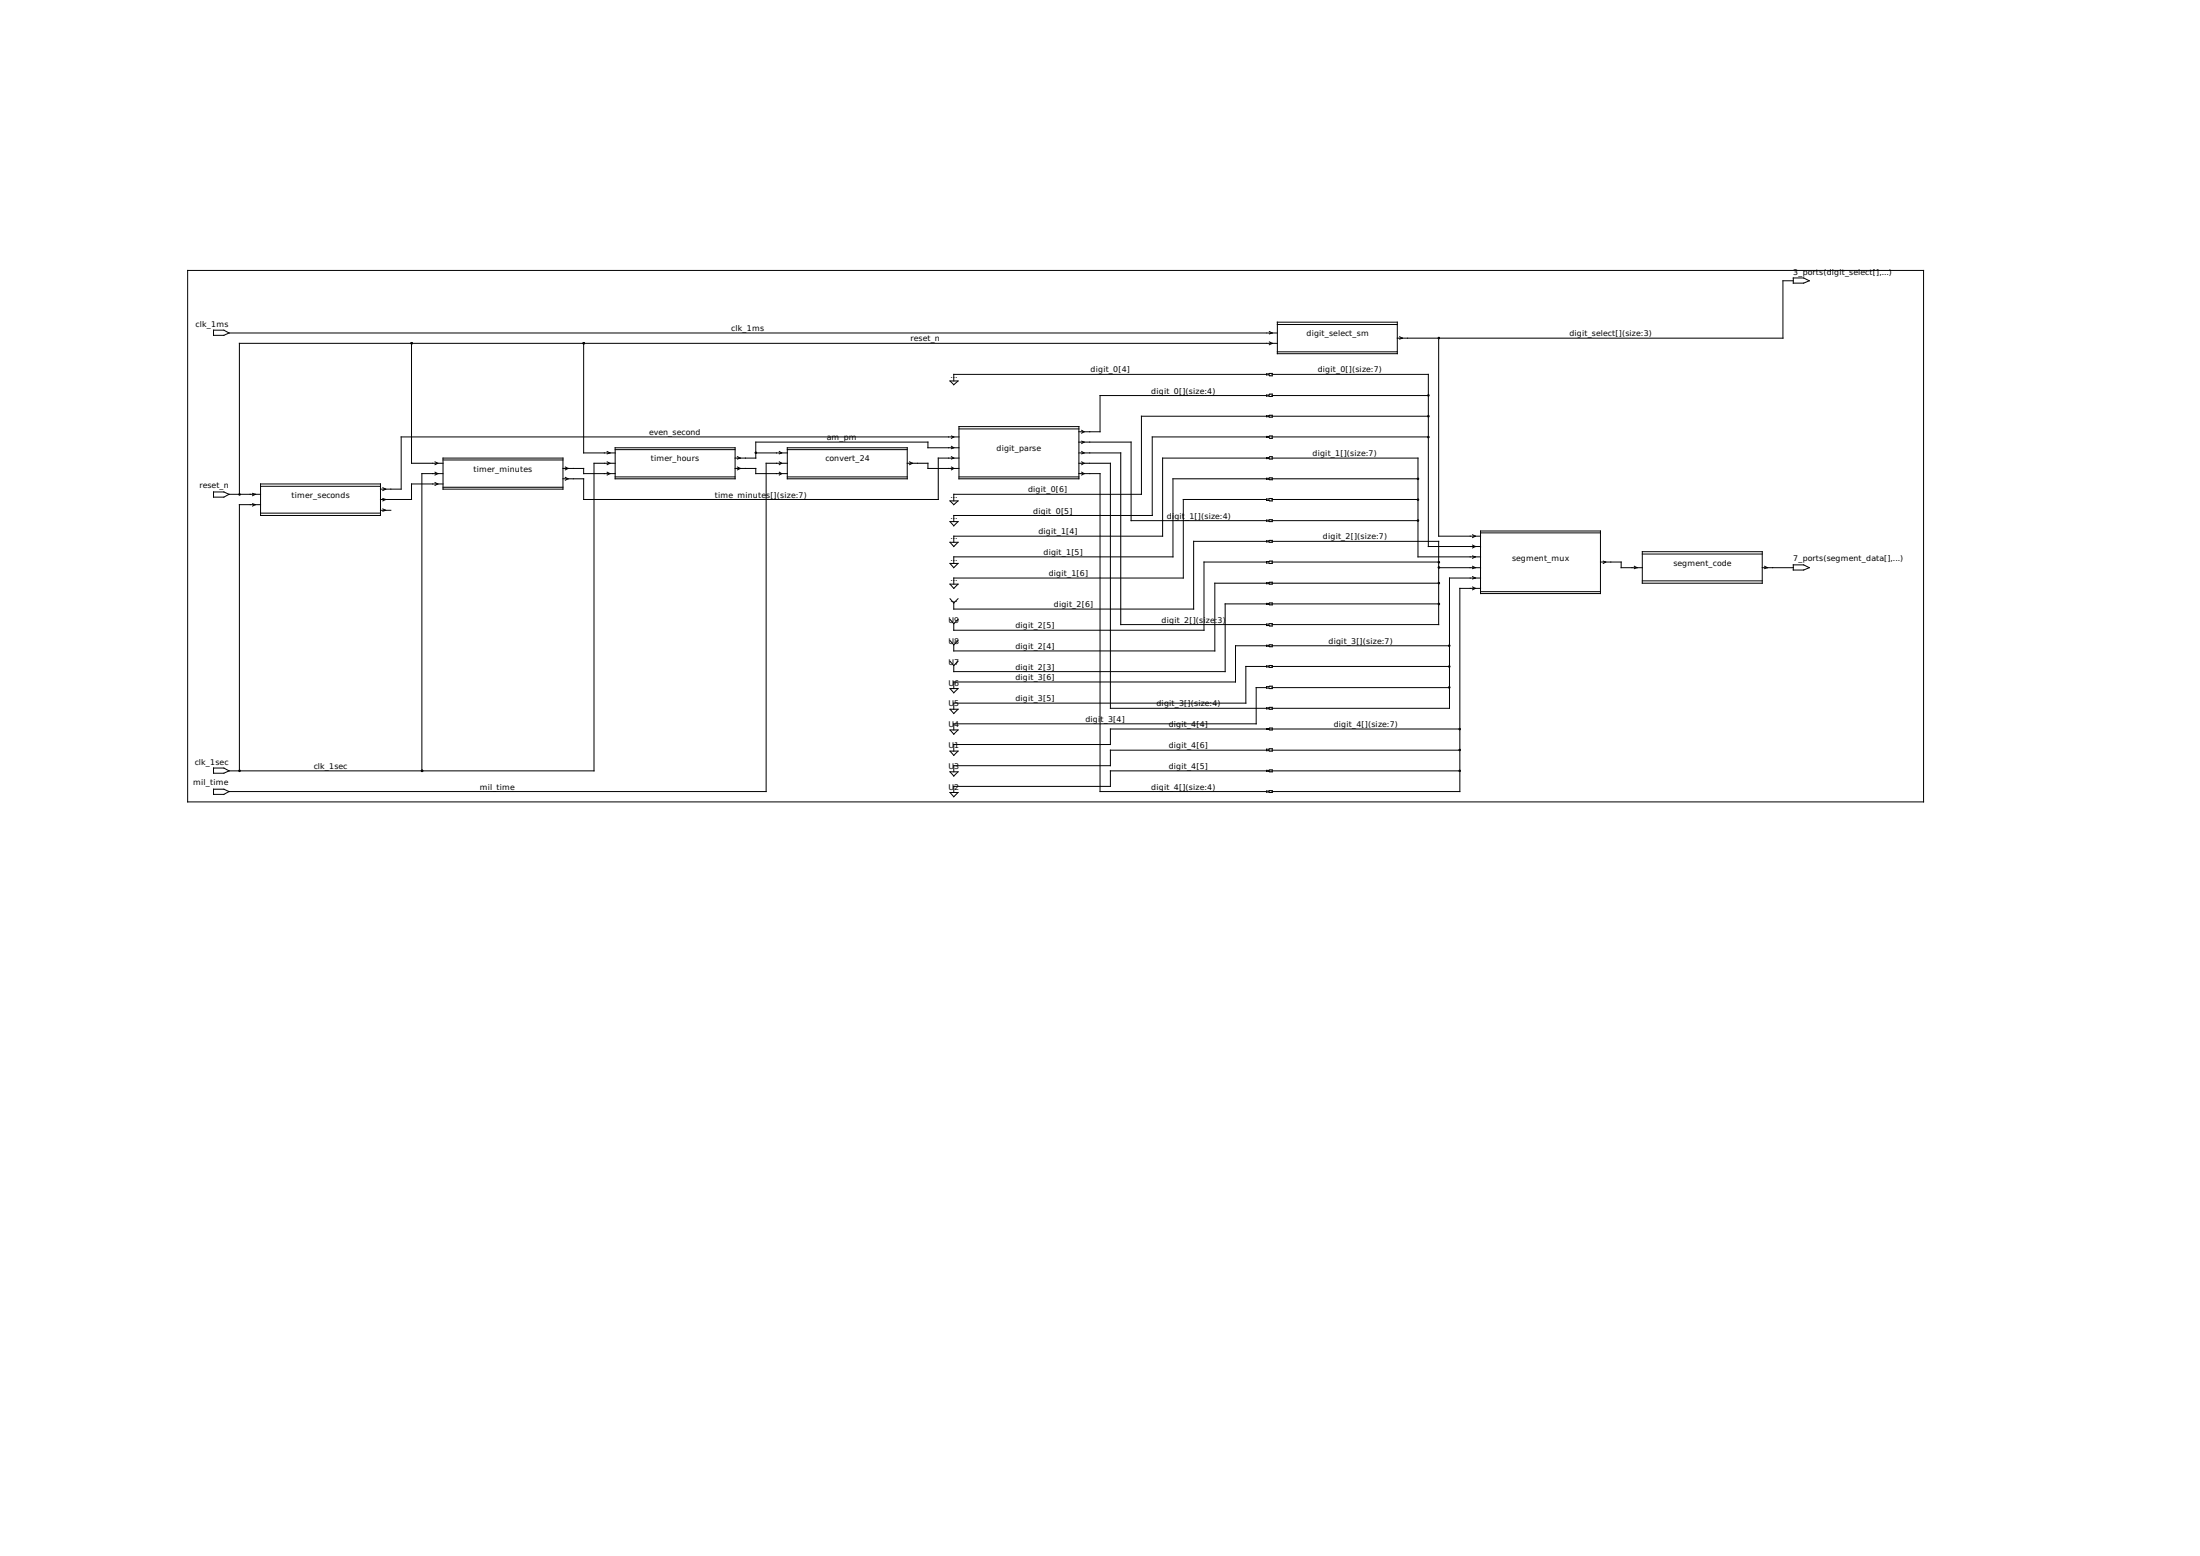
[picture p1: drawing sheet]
<svg xmlns="http://www.w3.org/2000/svg" width="594mm" height="420mm" viewBox="0 0 594 420" stroke-linecap="round" stroke-linejoin="round" font-family="sans-serif">
<g fill="none" stroke="#000" stroke-width=".27">
<path d="M50.7 73h468.7v143.5h-468.7zM484.3 75.8h-2.8v15.5h-104.2M484.3 75.1h2.7l1.6 .7-1.6 .7h-2.7zM57.7 89.2h2.8l1.3 .7-1.3 .7h-2.8zM61.8 89.9h280.2M111.1 92.7v32.4h8.5M157.6 92.7v29.6h8.5M342 92.7h-277.4v40.8M342.1 89.9h2.8M342.1 92.7h2.8M342.8 89.5l.7 .4-.7 .3M342.8 92.3l.7 .4-.7 .4"/>
<path d="M344.9 87h32.4v8.5h-32.4zM344.9 87.6h32.4M344.9 95h32.4M378 90.9l.7 .4-.7 .3M388.5 91.3v53.5h11.3M256.5 102.9h2.2l-1.1 1zM256.9 117.7l.7 .3-.7 .4M259 115.2h32.3v14.1h-32.3zM259 115.8h32.3M259 118h-150.7v14.1h-5.6M291.3 119.4h14.1v21.2h36.6M292.1 116.2l.6 .4-.6 .4"/>
<path d="M292.1 119.1l.6 .3-.6 .4M342 101.1h-84.4v1.8M342 112.4h-33.8v21.1h-50.6v1.8M342 118h-30.8v21.2h-53.6v1.6M342 101l1.5-.2v.7l-1.5-.3zM342 106.7l1.5-.3v.7l-1.5-.2zM342 112.3l1.5-.2v.5l-1.5-.1zM342 117.9l1.5-.2v.7l-1.5-.3zM342 106.8h-44.9v9.8h-5.8M343.5 118h42.2M343.5 101.1h42.2v46.5h14.1M343.5 112.4h42.2"/>
<path d="M343.5 106.8h42.2M57.7 132.8h2.8l1.3 .7-1.3 .7h-2.8zM61.8 133.5h8.6M68.2 133.2l.8 .3-.8 .4M68.2 136l.8 .3-.8 .4M70.4 130.7h32.3v8.5h-32.3zM70.4 131.3h32.3M70.4 138.6h32.3M70.4 136.3h-5.8v71.9M102.7 137.8h2.8M103.4 131.7l.7 .4-.7 .4M103.4 134.6l.7 .3-.7 .4"/>
<path d="M103.4 137.4l.7 .4-.7 .2M117.5 124.7l.7 .4-.7 .4M117.5 127.5l.7 .4-.7 .4M117.5 130.3l.7 .4-.7 .4M119.6 123.7h32.4v8.4h-32.4zM119.6 124.2h32.4M119.6 131.6h32.4M119.6 130.7h-8.5v4.2h-8.4M119.6 127.9h-5.7v80.3M152 126.5h5.6v1.4h8.5M152.7 126.1l.7 .4-.7 .4M152.7 128.9l.7 .4-.7 .4"/>
<path d="M164 121.9l.7 .4-.7 .3M164 124.7l.7 .4-.7 .4M164 127.5l.7 .4-.7 .4M166.1 120.9h32.4v8.4h-32.4zM166.1 121.4h32.4M166.1 128.8h32.4M166.1 125.1h-5.7v83.1h-98.6M198.5 126.5h5.6v1.4h8.5M199.1 123.3l.8 .4-.8 .3M199.1 126.1l.8 .4-.8 .4M204.1 122.3h8.5M210.4 121.9l.7 .4-.7 .3"/>
<path d="M210.4 124.7l.7 .4-.7 .4M210.4 127.5l.7 .4-.7 .4M212.6 120.9h32.4v8.4h-32.4zM212.6 121.4h32.4M212.6 128.8h32.4M212.6 125.1h-5.7v88.6h-145.1M245 125.1h5.6v1.4h8.4M245.6 124.7l.8 .4-.8 .4M256.5 135.3h2.2l-1.1 1zM256.9 120.5l.7 .4-.7 .3M256.9 123.3l.7 .4-.7 .3M256.9 126.1l.7 .4-.7 .4"/>
<path d="M259 123.7h-5.6v11.2h-95.8v-5.6h-5.6M259 120.9h-8.4v-1.5h-46.5v4.3h-5.6M259 128.8h32.3M291.3 122.3h11.3v46.4h39.4M291.3 125.1h8.5v66.2h42.2M291.3 127.9h5.8v85.8h44.9M292.1 121.9l.6 .4-.6 .3M292.1 124.7l.6 .4-.6 .4M292.1 127.5l.6 .4-.6 .4M342 123.7h-28.1v21.1h-56.3v1.6M342 129.3h-25.3v21.1h-59.1v1.7M342 134.9h-22.5v21.2h-61.9v1.6"/>
<path d="M342 134.7l1.5-.1v.7l-1.5-.2zM342 123.6l1.5-.3v.7l-1.5-.2zM342 129.2l1.5-.2v.5l-1.5-.1zM343.5 129.3h39.4M343.5 123.7h39.4v26.7h16.9M343.5 134.9h39.4M256.5 152.1h2.2l-1.1 1.2zM256.5 146.4h2.2l-1.1 1.2zM256.5 157.7h2.2l-1.1 1.2zM256.5 140.8h2.2l-1.1 1.2zM342 146.2h-19.7v18.3h-64.7v-1.7M342 151.8h-16.9v18.4h-67.5v-1.8"/>
<path d="M342 157.5h-14v18.3h-70.4v-1.7M342 151.6l1.5-.1v.6l-1.5-.1zM342 146.1l1.5-.2v.5l-1.5-.1zM342 157.4l1.5-.2v.5l-1.5-.1zM342 140.5l1.5-.2v.5l-1.5-.1zM343.5 157.5h45M343.5 151.8h45M343.5 146.2h45v22.5h-45M343.5 140.6h39.4M388.5 153.3h11.3M397.6 144.4l.8 .4-.8 .4M397.6 147.2l.8 .4-.8 .4"/>
<path d="M397.6 150.1l.8 .3-.8 .3M397.6 152.9l.8 .4-.8 .2M397.6 155.7l.8 .4-.8 .2M397.6 158.5l.8 .4-.8 .4M399.8 143.4h32.4v16.9h-32.4zM399.8 143.9h32.4M399.8 159.8h32.4M399.8 156.1h-8.4v35.2h-47.9M399.8 158.9h-5.6v54.8h-50.7M432.2 151.8h5.6v1.5h5.7M432.9 151.5l.7 .3-.7 .3M441.3 152.9l.8 .4-.8 .2"/>
<path d="M443.5 149h32.4v8.5h-32.4zM443.5 149.6h32.4M443.5 156.8h32.4M475.9 153.3h8.4M476.5 152.9l.8 .4-.8 .2M484.3 152.5h2.7l1.6 .8-1.6 .6h-2.7zM256.5 178.6l1.1 1.1M256.5 167.3l1.1 1.1M256.5 173l1.1 1.1M256.5 161.7l1.1 1.1M258.7 178.6l-1.1 1.1M258.7 167.3l-1.1 1.1"/>
<path d="M258.7 173l-1.1 1.1M258.7 161.7l-1.1 1.1M342 163.1h-11.2v18.3h-73.2v-1.7M342 174.4h-8.4v9.8h-76v1.7M342 180h-5.6v9.9h-78.8v1.6M342 162.9l1.5-.1v.5l-1.5-.1zM342 168.5l1.5-.1v.6l-1.5-.1zM342 174.2l1.5-.1v.5l-1.5-.1zM342 179.8l1.5-.1v.5l-1.5-.1zM343.5 163.1h45M343.5 180h47.9M343.5 174.4h47.9"/>
<path d="M256.5 191.5h2.2l-1.1 1.2zM256.5 197.1h2.2l-1.1 1.1zM256.5 185.9h2.2l-1.1 1.2zM342 185.7h-2.8v9.8h-81.6v1.6M342 196.9h-42.2v4.1h-42.2v1.8M342 191.1l1.5-.1v.5l-1.5-.1zM342 196.7l1.5-.1v.5l-1.5-.1zM342 185.4l1.5-.1v.6l-1.5-.1zM343.5 185.7h47.9M343.5 196.9h50.7M57.7 207.4h2.8l1.3 .8-1.3 .6h-2.8zM57.7 213.1h2.8l1.3 .6-1.3 .8h-2.8z"/>
<path d="M256.5 208.4h2.2l-1.1 1.2zM256.5 202.8h2.2l-1.1 1.2zM256.5 214h2.2l-1.1 1.1zM342 202.6h-42.2v4.2h-42.2v1.6M342 208.2h-42.2v4.1h-42.2v1.7M342 208l1.5-.1v.5l-1.5-.1zM342 202.3l1.5-.1v.6l-1.5-.1zM342 213.6l1.5-.1v.5l-1.5-.1zM343.5 208.2h50.7M343.5 202.6h50.7"/>
<circle cx="388.5" cy="91.3" r=".21"/>
<circle cx="385.7" cy="118" r=".21"/>
<circle cx="385.7" cy="112.4" r=".21"/>
<circle cx="385.7" cy="106.8" r=".21"/>
<circle cx="382.9" cy="129.3" r=".21"/>
<circle cx="382.9" cy="134.9" r=".21"/>
<circle cx="382.9" cy="140.6" r=".21"/>
<circle cx="388.5" cy="153.2" r=".21"/>
<circle cx="388.5" cy="157.5" r=".21"/>
<circle cx="388.5" cy="151.8" r=".21"/>
<circle cx="388.5" cy="163.1" r=".21"/>
<circle cx="391.4" cy="180" r=".21"/>
<circle cx="391.4" cy="174.3" r=".21"/>
<circle cx="391.4" cy="185.6" r=".21"/>
<circle cx="394.2" cy="196.9" r=".21"/>
<circle cx="394.2" cy="208.1" r=".21"/>
<circle cx="394.2" cy="202.5" r=".21"/>
</g>
<g fill="#000" stroke="#000" stroke-width=".27">
<circle cx="111.2" cy="92.7" r=".21"/>
<circle cx="157.6" cy="92.7" r=".21"/>
<circle cx="64.7" cy="133.5" r=".21"/>
<circle cx="204.1" cy="122.3" r=".21"/>
<circle cx="64.7" cy="208.1" r=".21"/>
<circle cx="114" cy="208.1" r=".21"/>
</g>
<g font-size="2.1">
<text x="484.3" y="74.2">3_ports(digit_select[],...)</text>
<text x="52.8" y="88.3">clk_1ms</text>
<text x="197.5" y="89.4">clk_1ms</text>
<text x="245.9" y="92.2">reset_n</text>
<text x="352.8" y="90.8">digit_select_sm</text>
<text x="423.8" y="90.8">digit_select[](size:3)</text>
<text x="256.7" y="102">...</text>
<text x="294.5" y="100.6">digit_0[4]</text>
<text x="355.9" y="100.6">digit_0[](size:7)</text>
<text x="310.9" y="106.3">digit_0[](size:4)</text>
<text x="175.3" y="117.5">even_second</text>
<text x="223.3" y="118.9">am_pm</text>
<text x="175.8" y="124.6">timer_hours</text>
<text x="222.9" y="124.6">convert_24</text>
<text x="269.1" y="121.8">digit_parse</text>
<text x="354.5" y="123.2">digit_1[](size:7)</text>
<text x="53.8" y="131.8">reset_n</text>
<text x="127.9" y="127.4">timer_minutes</text>
<text x="78.7" y="134.5">timer_seconds</text>
<text x="193" y="134.4">time_minute</text>
<text x="206.9" y="134.4">s[](size:7)</text>
<text x="256.7" y="134.4">...</text>
<text x="277.6" y="133">digit_0[6]</text>
<text x="256.7" y="140.1">...</text>
<text x="279" y="138.7">digit_0[5]</text>
<text x="315.1" y="140.1">di</text>
<text x="317.1" y="140.1">git</text>
<text x="320" y="140.1">_1[](size:4)</text>
<text x="256.7" y="145.7">...</text>
<text x="280.4" y="144.3">digit_1[4]</text>
<text x="281.8" y="149.9">digit_1[5]</text>
<text x="357.3" y="145.7">digit_2[](size:7)</text>
<text x="256.7" y="151.4">...</text>
<text x="283.2" y="155.6">digit_1[6]</text>
<text x="408.3" y="151.4">segment_mux</text>
<text x="451.9" y="152.8">segment_code</text>
<text x="484.3" y="151.5">7_ports(segment_data[],...)</text>
<text x="256.7" y="157">...</text>
<text x="256.7" y="162.6">...</text>
<text x="284.6" y="164">digit_2[6]</text>
<text x="256.2" y="173.9">U8</text>
<text x="256.2" y="168.3">U9</text>
<text x="274.2" y="169.7">digit_2[5]</text>
<text x="313.7" y="168.1">digit_2[](si</text>
<text x="325.6" y="168.1">ze:3)</text>
<text x="358.8" y="173.9">digit_3[](size:7)</text>
<text x="256.2" y="179.5">U7</text>
<text x="274.2" y="175.3">digit_2[4]</text>
<text x="256.2" y="185.2">U6</text>
<text x="274.2" y="180.8">digit_2[3]</text>
<text x="274.2" y="183.6">digit_3[6]</text>
<text x="256.2" y="190.8">U5</text>
<text x="274.2" y="189.4">digit_3[5]</text>
<text x="312.3" y="190.8">digit_3[](size:4)</text>
<text x="256.2" y="196.3">U4</text>
<text x="293.1" y="194.9">digi</text>
<text x="297.2" y="194.9">t_3[4]</text>
<text x="315.6" y="196.3">digit_4[4]</text>
<text x="360.2" y="196.3">digit_4[](size:7)</text>
<text x="256.2" y="202.1">U1</text>
<text x="315.6" y="202.1">digit_4[6]</text>
<text x="52.6" y="206.5">clk_1sec</text>
<text x="84.7" y="207.6">clk_1sec</text>
<text x="256.2" y="207.6">U3</text>
<text x="315.6" y="207.6">digit_4[5]</text>
<text x="52.2" y="212.1">mil_time</text>
<text x="129.5" y="213.2">mil_time</text>
<text x="256.2" y="213.2">U2</text>
<text x="310.9" y="213.2">digit_4[](size:4)</text>
</g>
</svg>
